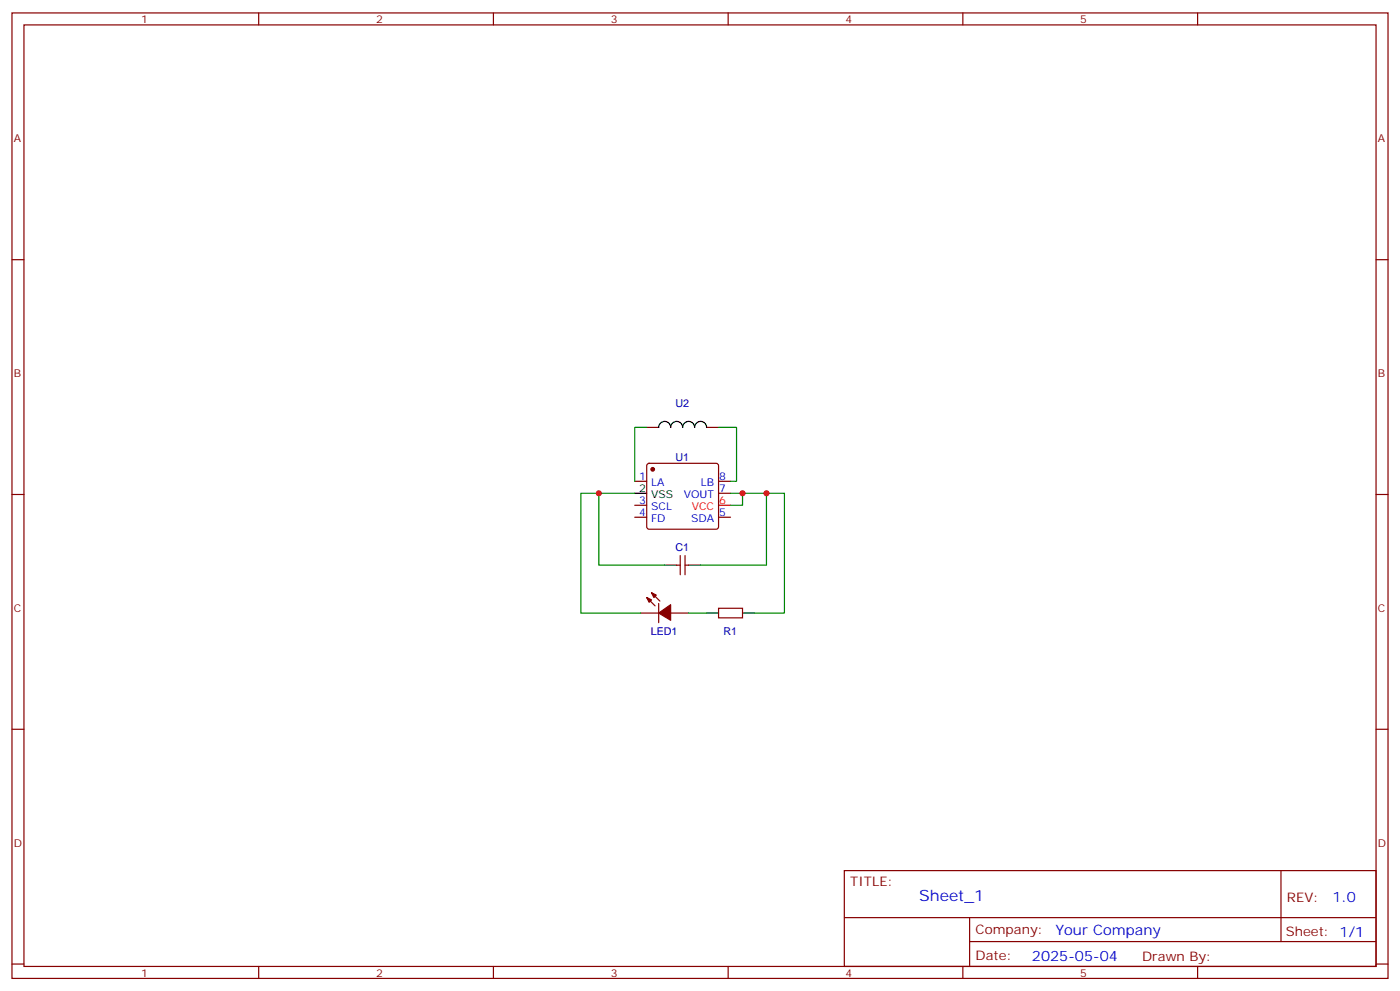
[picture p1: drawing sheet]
<svg xmlns="http://www.w3.org/2000/svg" width="412mm" height="292mm" viewBox="0 0 412 292" stroke-linecap="round" stroke-linejoin="round" font-family="sans-serif">
<g fill="none" stroke="#870000" stroke-width=".35">
<path d="M3.5 3.8h405.4v284.3h-405.4zM7.1 7.3h398.2v277.3h-398.2zM76.2 3.8v3.5M145.3 3.8v3.5M214.5 3.8v3.5M283.6 3.8v3.5M352.8 3.8v3.5M3.5 76.5h3.6M405.3 76.5h3.6M190.5 125.9h3.5M190.7 136.7l.5-.2h19.8l.5 .2 .2 .5v18l-.3 .5-.4 .2h-19.8l-.5-.3-.2-.4v-18zM208.1 125.9h3.6"/>
<path d="M3.5 145.6h3.6M187 141.7h3.5M187 152.3h3.5M187 148.8h3.5M211.7 141.7h3.5M211.7 145.3h3.5M211.7 152.3h3.5M405.3 145.6h3.6M190.5 176l2.5 2.4M191.9 174.6l2.5 2.4M194 177.7v5.7M199.3 166.4h1.1"/>
<path d="M200.4 163.6v5.7M201.8 163.6v5.7M201.8 166.4h1M211.7 179.1h7v2.9h-7zM188.7 180.6h5.3M197.6 180.6h5.2M3.5 214.8h3.6M405.3 214.8h3.6M248.7 256.4h156.6v28.2h-156.6zM377.3 256.4v20.9M248.7 270.2h156.5M285.6 277.3h119.6"/>
<path d="M285.6 270.2v14.2M3.5 283.9h3.6M76.2 284.6v3.5M145.3 284.6v3.5M214.5 284.6v3.5M283.6 284.6v3.5M352.8 284.6v3.5M405.3 283.9h3.6"/>
</g>
<path d="M211.7 148.8h3.5" fill="none" stroke="#f00" stroke-width=".35"/>
<path d="M194 125.9a1.76 1.76 0 0 1 1.8-1.8 1.76 1.76 0 0 1 1.8 1.8 1.76 1.76 0 0 1 1.7-1.8 1.76 1.76 0 0 1 1.8 1.8 1.76 1.76 0 0 1 1.7-1.8 1.76 1.76 0 0 1 1.8 1.8 1.76 1.76 0 0 1 1.8-1.8 1.76 1.76 0 0 1 1.7 1.8M187 145.3h3.5M195.8 166.4h3.5M202.8 166.4h3.6M208.1 180.6h3.6M218.7 180.6h3.5" fill="none" stroke="#000" stroke-width=".35"/>
<g fill="#870000" stroke="#870000" stroke-width=".35">
<path d="M190.5 176l1.4 .7-.7 .7z"/>
<path d="M191.9 174.6l1.4 .7-.7 .7z"/>
<path d="M194 180.6l3.6-2.5v4.6z"/>
<circle cx="192.3" cy="138.2" r=".53"/>
</g>
<path d="M190.5 125.9h-3.5v15.8M211.7 125.9h5.3v15.8h-1.8M176.4 145.3h-5.3v35.3h17.6M187 145.3h-10.6v21.1h19.4M215.2 145.3h10.6v21.1h-19.4M218.7 145.3v3.5h-3.5M225.8 145.3h5.3v35.3h-8.9M202.8 180.6h5.3" fill="none" stroke="#008700" stroke-width=".35"/>
<g fill="#c00">
<circle cx="218.7" cy="145.3" r=".88"/>
<circle cx="225.8" cy="145.3" r=".88"/>
<circle cx="176.4" cy="145.3" r=".88"/>
</g>
<text font-size="4.6" fill="#00f" x="270.8" y="265.4">Sheet_1</text>
<g font-size="4.2" fill="#00f">
<text x="392.5" y="265.7">1.0</text>
<text x="310.9" y="275.2">Your Company</text>
<text x="304" y="283">2025-05-04</text>
</g>
<g font-size="3.9" fill="#800">
<text x="250.5" y="261">TITLE:</text>
<text x="379.1" y="265.7">REV:</text>
<text x="287.4" y="275.2">Company:</text>
<text x="378.7" y="275.8">Sheet: 1/1</text>
<text x="287.4" y="282.9">Date:</text>
<text x="336.4" y="282.9">Drawn By:</text>
</g>
<g font-size="3.2" fill="#800">
<text x="41.6" y="6.8">1</text>
<text x="110.8" y="6.8">2</text>
<text x="179.9" y="6.8">3</text>
<text x="249.1" y="6.8">4</text>
<text x="318.2" y="6.8">5</text>
<text x="4.1" y="41.9">A</text>
<text x="405.9" y="41.9">A</text>
<text x="4.1" y="111.1">B</text>
<text x="405.9" y="111.1">B</text>
<text x="4.1" y="180.2">C</text>
<text x="405.9" y="180.2">C</text>
<text x="4.1" y="249.3">D</text>
<text x="405.9" y="249.3">D</text>
<text x="41.6" y="287.6">1</text>
<text x="110.8" y="287.6">2</text>
<text x="179.9" y="287.6">3</text>
<text x="249.1" y="287.6">4</text>
<text x="318.2" y="287.6">5</text>
</g>
<g font-size="3.2" fill="#000080">
<text x="199" y="119.9">U2</text>
<text x="199" y="135.9">U1</text>
<text x="199" y="162.3">C1</text>
<text x="191.7" y="187">LED1</text>
<text x="213.1" y="187">R1</text>
</g>
<g font-size="3.2" fill="#00f">
<text x="188.3" y="141.4">1</text>
<text x="191.8" y="143.2">LA</text>
<text x="206.4" y="143.2">LB</text>
<text x="211.8" y="141.4">8</text>
<text x="188.3" y="148.4">3</text>
<text x="201.4" y="146.7">VOUT</text>
<text x="211.8" y="144.9">7</text>
<text x="188.3" y="152">4</text>
<text x="191.8" y="153.7">FD</text>
<text x="191.8" y="150.2">SCL</text>
<text x="203.6" y="153.7">SDA</text>
<text x="211.8" y="152">5</text>
</g>
<g font-size="3.2">
<text x="188.3" y="144.9">2</text>
<text x="191.8" y="146.7">VSS</text>
</g>
<g font-size="3.2" fill="#f00">
<text x="211.8" y="148.4">6</text>
<text x="203.8" y="150.2">VCC</text>
</g>
</svg>
